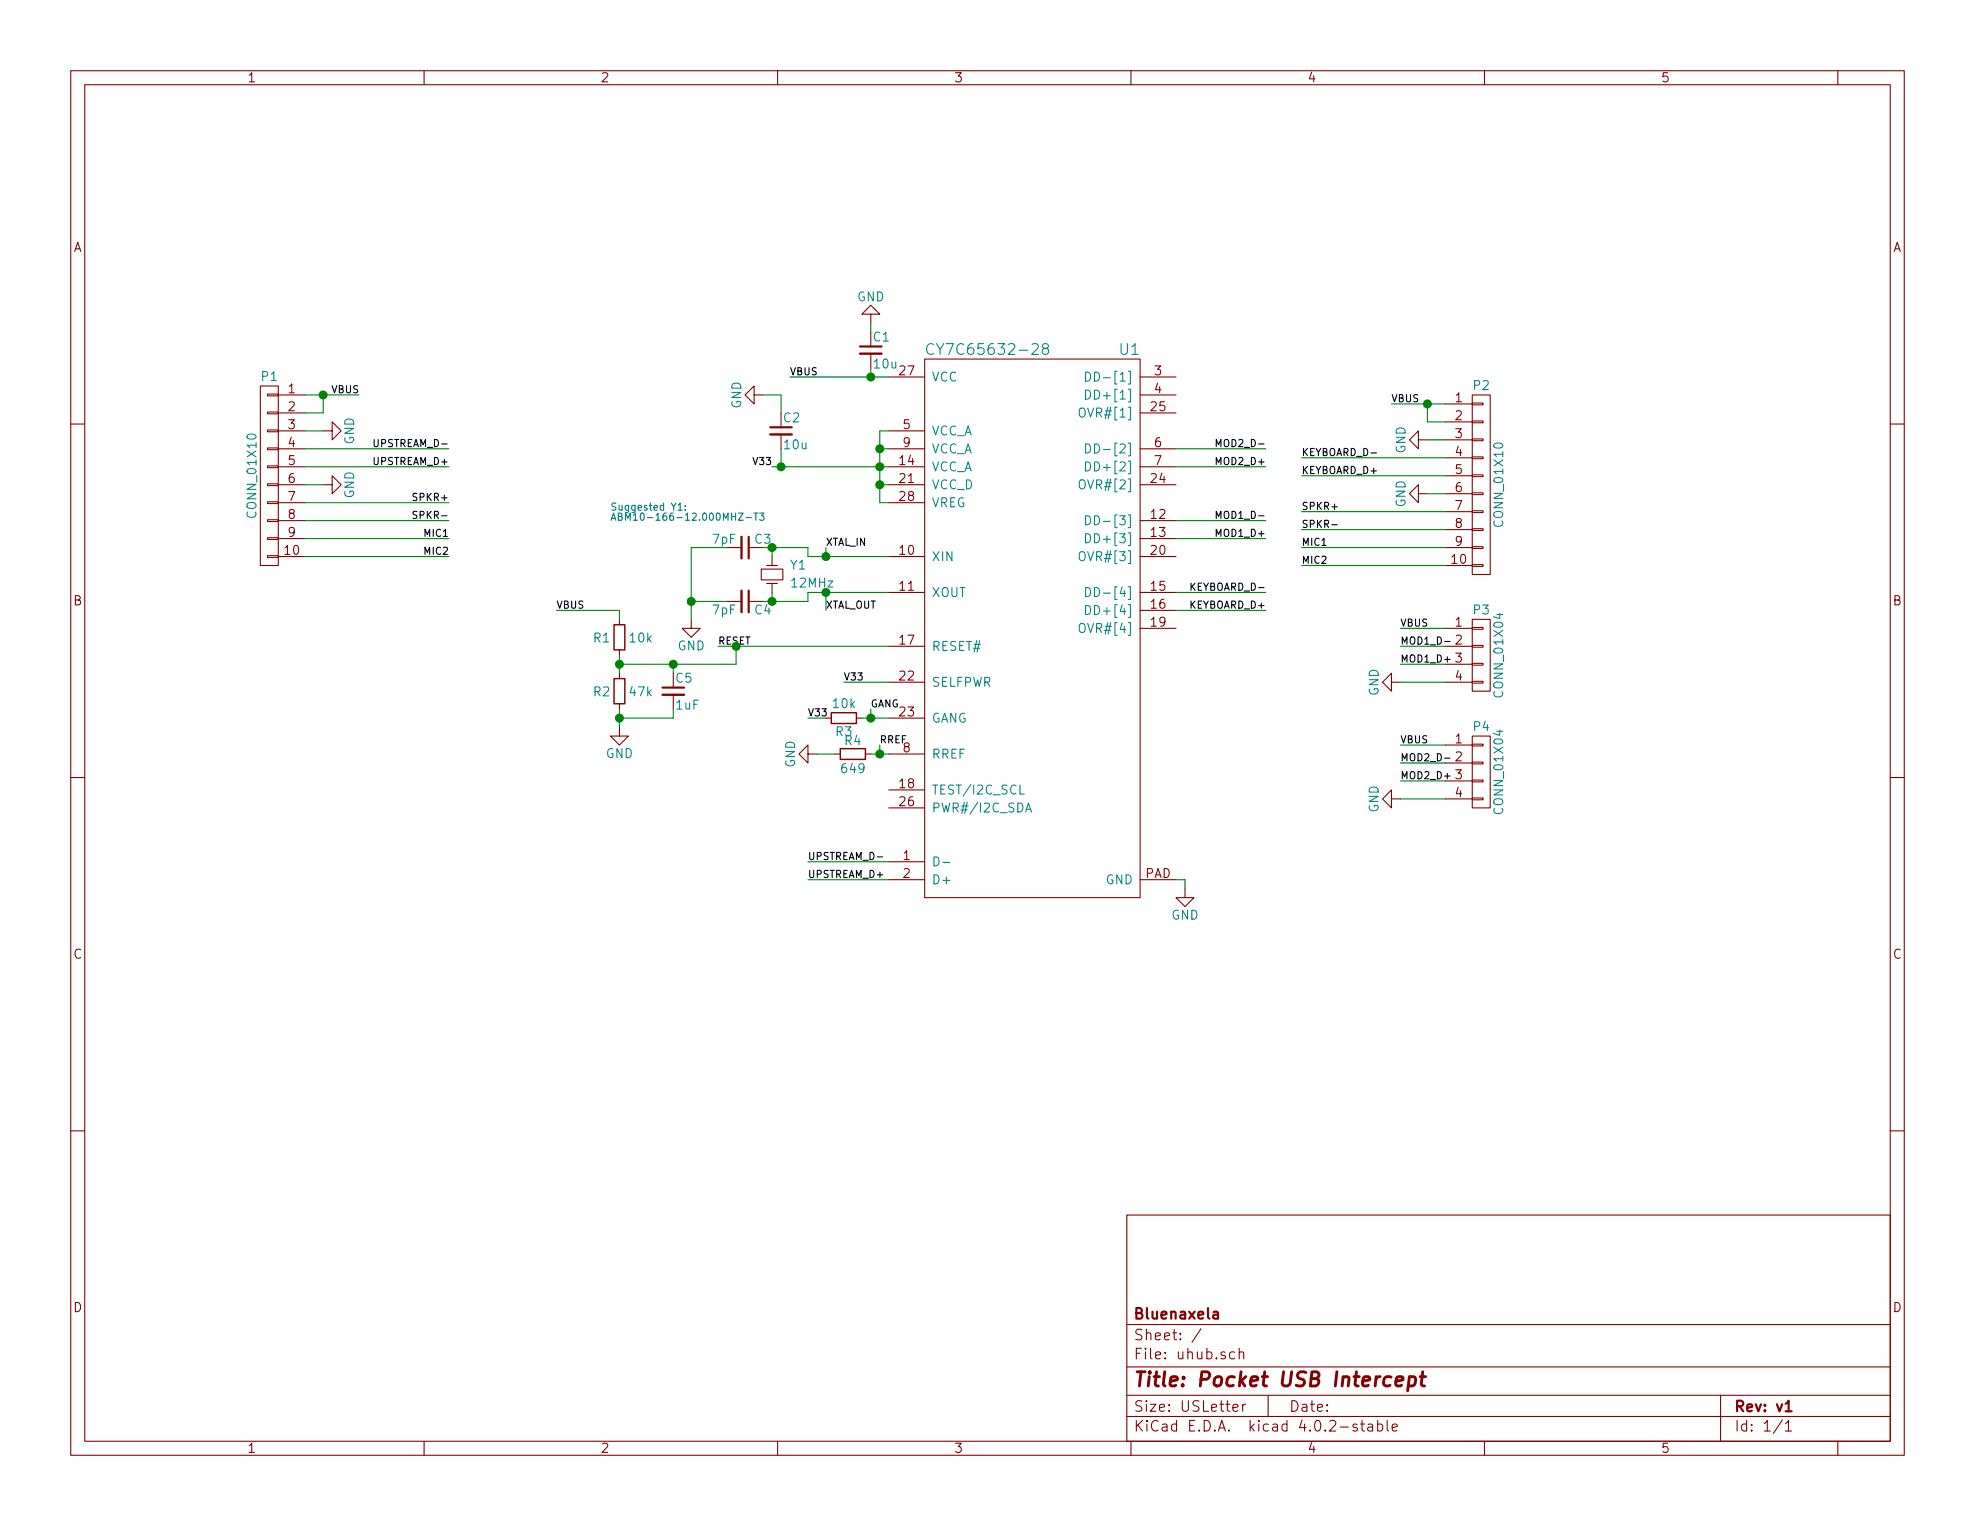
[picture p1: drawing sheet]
EESchema Schematic File Version 2
LIBS:power
LIBS:device
LIBS:transistors
LIBS:conn
LIBS:linear
LIBS:regul
LIBS:74xx
LIBS:cmos4000
LIBS:adc-dac
LIBS:memory
LIBS:xilinx
LIBS:microcontrollers
LIBS:dsp
LIBS:microchip
LIBS:analog_switches
LIBS:motorola
LIBS:texas
LIBS:intel
LIBS:audio
LIBS:interface
LIBS:digital-audio
LIBS:philips
LIBS:display
LIBS:cypress
LIBS:siliconi
LIBS:opto
LIBS:atmel
LIBS:contrib
LIBS:valves
LIBS:cy7c65632-28
LIBS:uhub-cache
EELAYER 25 0
EELAYER END
$Descr USLetter 11000 8500
encoding utf-8
Sheet 1 1
Title "Pocket USB Intercept"
Date ""
Rev "v1"
Comp "Bluenaxela"
Comment1 ""
Comment2 ""
Comment3 ""
Comment4 ""
$EndDescr
$Comp
L CY7C65632-28 U1
U 1 1
P 5750 2950
F 0 "U1" H 6350 3950 60  0000 R CNN
F 1 "CY7C65632-28" H 5150 3950 60  0000 L CNN
F 2 "uhub:QFN_28" H 5750 2950 60  0001 C CNN
F 3 "" H 5750 2950 60  0000 C CNN
	1    5750 2950
	1    0    0    -1  
$EndComp
$Comp
L R_Small R4
U 1 1
P 4750 4200
F 0 "R4" V 4800 4200 50  0000 C TNN
F 1 "649" V 4700 4200 50  0000 C BNN
F 2 "Resistors_SMD:R_0603" H 4750 4200 50  0001 C CNN
F 3 "" H 4750 4200 50  0000 C CNN
	1    4750 4200
	0    -1   -1   0   
$EndComp
$Comp
L GND #PWR01
U 1 1
P 4550 4200
F 0 "#PWR01" H 4550 3950 50  0001 C CNN
F 1 "GND" H 4550 4050 50  0000 C CNN
F 2 "" H 4550 4200 50  0000 C CNN
F 3 "" H 4550 4200 50  0000 C CNN
	1    4550 4200
	0    1    1    0   
$EndComp
$Comp
L Crystal_Small Y1
U 1 1
P 4300 3200
F 0 "Y1" V 4250 3300 50  0000 L CNN
F 1 "12MHz" V 4350 3300 50  0000 L CNN
F 2 "uhub:ABM-XXX" H 4300 3200 50  0001 C CNN
F 3 "" H 4300 3200 50  0000 C CNN
	1    4300 3200
	0    1    1    0   
$EndComp
Text Notes 3400 2900 0    40   ~ 0
Suggested Y1:\nABM10-166-12.000MHZ-T3
$Comp
L C_Small C4
U 1 1
P 4150 3350
F 0 "C4" V 4200 3400 50  0000 L CNN
F 1 "7pF" V 4200 3300 50  0000 R CNN
F 2 "Capacitors_SMD:C_0603" H 4150 3350 50  0001 C CNN
F 3 "" H 4150 3350 50  0000 C CNN
	1    4150 3350
	0    1    1    0   
$EndComp
$Comp
L C_Small C3
U 1 1
P 4150 3050
F 0 "C3" V 4200 3100 50  0000 L CNN
F 1 "7pF" V 4200 3000 50  0000 R CNN
F 2 "Capacitors_SMD:C_0603" H 4150 3050 50  0001 C CNN
F 3 "" H 4150 3050 50  0000 C CNN
	1    4150 3050
	0    1    -1   0   
$EndComp
$Comp
L GND #PWR02
U 1 1
P 3850 3450
F 0 "#PWR02" H 3850 3200 50  0001 C CNN
F 1 "GND" H 3850 3300 50  0000 C CNN
F 2 "" H 3850 3450 50  0000 C CNN
F 3 "" H 3850 3450 50  0000 C CNN
	1    3850 3450
	1    0    0    -1  
$EndComp
$Comp
L R_Small R1
U 1 1
P 3450 3550
F 0 "R1" H 3500 3550 50  0000 L CNN
F 1 "10k" H 3400 3550 50  0000 R CNN
F 2 "Resistors_SMD:R_0603" H 3450 3550 50  0001 C CNN
F 3 "" H 3450 3550 50  0000 C CNN
	1    3450 3550
	-1   0    0    1   
$EndComp
$Comp
L R_Small R2
U 1 1
P 3450 3850
F 0 "R2" H 3500 3850 50  0000 L CNN
F 1 "47k" H 3400 3850 50  0000 R CNN
F 2 "Resistors_SMD:R_0603" H 3450 3850 50  0001 C CNN
F 3 "" H 3450 3850 50  0000 C CNN
	1    3450 3850
	-1   0    0    1   
$EndComp
$Comp
L GND #PWR03
U 1 1
P 3450 4050
F 0 "#PWR03" H 3450 3800 50  0001 C CNN
F 1 "GND" H 3450 3900 50  0000 C CNN
F 2 "" H 3450 4050 50  0000 C CNN
F 3 "" H 3450 4050 50  0000 C CNN
	1    3450 4050
	1    0    0    -1  
$EndComp
$Comp
L C_Small C5
U 1 1
P 3750 3850
F 0 "C5" H 3760 3920 50  0000 L CNN
F 1 "1uF" H 3760 3770 50  0000 L CNN
F 2 "Capacitors_SMD:C_0603" H 3750 3850 50  0001 C CNN
F 3 "" H 3750 3850 50  0000 C CNN
	1    3750 3850
	1    0    0    -1  
$EndComp
$Comp
L R_Small R3
U 1 1
P 4700 4000
F 0 "R3" V 4750 4000 50  0000 C TNN
F 1 "10k" V 4650 4000 50  0000 C BNN
F 2 "Resistors_SMD:R_0603" H 4700 4000 50  0001 C CNN
F 3 "" H 4700 4000 50  0000 C CNN
	1    4700 4000
	0    1    1    0   
$EndComp
$Comp
L GND #PWR04
U 1 1
P 4250 2200
F 0 "#PWR04" H 4250 1950 50  0001 C CNN
F 1 "GND" H 4250 2050 50  0000 C CNN
F 2 "" H 4250 2200 50  0000 C CNN
F 3 "" H 4250 2200 50  0000 C CNN
	1    4250 2200
	0    1    1    0   
$EndComp
$Comp
L C_Small C1
U 1 1
P 4850 1950
F 0 "C1" H 4860 2020 50  0000 L CNN
F 1 "10u" H 4860 1870 50  0000 L CNN
F 2 "Capacitors_SMD:C_0805" H 4850 1950 50  0001 C CNN
F 3 "" H 4850 1950 50  0000 C CNN
	1    4850 1950
	1    0    0    -1  
$EndComp
$Comp
L GND #PWR05
U 1 1
P 4850 1800
F 0 "#PWR05" H 4850 1550 50  0001 C CNN
F 1 "GND" H 4850 1650 50  0000 C CNN
F 2 "" H 4850 1800 50  0000 C CNN
F 3 "" H 4850 1800 50  0000 C CNN
	1    4850 1800
	-1   0    0    1   
$EndComp
Text Label 4400 2100 0    40   ~ 0
VBUS
Text Label 3100 3400 0    40   ~ 0
VBUS
Text Label 4300 2600 2    40   ~ 0
V33
Text Label 4500 4000 0    40   ~ 0
V33
$Comp
L GND #PWR06
U 1 1
P 6600 4950
F 0 "#PWR06" H 6600 4700 50  0001 C CNN
F 1 "GND" H 6600 4800 50  0000 C CNN
F 2 "" H 6600 4950 50  0000 C CNN
F 3 "" H 6600 4950 50  0000 C CNN
	1    6600 4950
	1    0    0    -1  
$EndComp
Text Label 4500 4900 0    40   ~ 0
UPSTREAM_D+
Text Label 4500 4800 0    40   ~ 0
UPSTREAM_D-
$Comp
L CONN_01X10 P1
U 1 1
P 1500 2650
F 0 "P1" H 1500 3200 50  0000 C CNN
F 1 "CONN_01X10" V 1600 2650 50  0000 C CNN
F 2 "uhub:FH19C-10S-0.5SH" H 1500 2650 50  0001 C CNN
F 3 "" H 1500 2650 50  0000 C CNN
	1    1500 2650
	-1   0    0    -1  
$EndComp
Text Label 2000 2200 2    40   ~ 0
VBUS
$Comp
L GND #PWR07
U 1 1
P 1800 2400
F 0 "#PWR07" H 1800 2150 50  0001 C CNN
F 1 "GND" H 1800 2250 50  0000 C CNN
F 2 "" H 1800 2400 50  0000 C CNN
F 3 "" H 1800 2400 50  0000 C CNN
	1    1800 2400
	0    -1   -1   0   
$EndComp
$Comp
L GND #PWR08
U 1 1
P 1800 2700
F 0 "#PWR08" H 1800 2450 50  0001 C CNN
F 1 "GND" H 1800 2550 50  0000 C CNN
F 2 "" H 1800 2700 50  0000 C CNN
F 3 "" H 1800 2700 50  0000 C CNN
	1    1800 2700
	0    -1   -1   0   
$EndComp
Text Label 2500 2500 2    40   ~ 0
UPSTREAM_D-
Text Label 2500 2600 2    40   ~ 0
UPSTREAM_D+
Text Label 2500 2800 2    40   ~ 0
SPKR+
Text Label 2500 2900 2    40   ~ 0
SPKR-
Text Label 2500 3000 2    40   ~ 0
MIC1
Text Label 2500 3100 2    40   ~ 0
MIC2
$Comp
L CONN_01X10 P2
U 1 1
P 8250 2700
F 0 "P2" H 8250 3250 50  0000 C CNN
F 1 "CONN_01X10" V 8350 2700 50  0000 C CNN
F 2 "uhub:FH19C-10S-0.5SH_REV" H 8250 2700 50  0001 C CNN
F 3 "" H 8250 2700 50  0000 C CNN
	1    8250 2700
	1    0    0    -1  
$EndComp
Text Label 7750 2250 0    40   ~ 0
VBUS
$Comp
L GND #PWR09
U 1 1
P 7950 2450
F 0 "#PWR09" H 7950 2200 50  0001 C CNN
F 1 "GND" H 7950 2300 50  0000 C CNN
F 2 "" H 7950 2450 50  0000 C CNN
F 3 "" H 7950 2450 50  0000 C CNN
	1    7950 2450
	0    1    1    0   
$EndComp
$Comp
L GND #PWR010
U 1 1
P 7950 2750
F 0 "#PWR010" H 7950 2500 50  0001 C CNN
F 1 "GND" H 7950 2600 50  0000 C CNN
F 2 "" H 7950 2750 50  0000 C CNN
F 3 "" H 7950 2750 50  0000 C CNN
	1    7950 2750
	0    1    1    0   
$EndComp
Text Label 7250 2850 0    40   ~ 0
SPKR+
Text Label 7250 2950 0    40   ~ 0
SPKR-
Text Label 7250 3050 0    40   ~ 0
MIC1
Text Label 7250 3150 0    40   ~ 0
MIC2
Text Label 7250 2550 0    40   ~ 0
KEYBOARD_D-
Text Label 7250 2650 0    40   ~ 0
KEYBOARD_D+
$Comp
L CONN_01X04 P3
U 1 1
P 8250 3650
F 0 "P3" H 8250 3900 50  0000 C CNN
F 1 "CONN_01X04" V 8350 3650 50  0000 C CNN
F 2 "uhub:CONN-4-USB-TINY" H 8250 3650 50  0001 C CNN
F 3 "" H 8250 3650 50  0000 C CNN
	1    8250 3650
	1    0    0    -1  
$EndComp
Text Label 7800 3500 0    40   ~ 0
VBUS
Text Label 7800 3600 0    40   ~ 0
MOD1_D-
Text Label 7800 3700 0    40   ~ 0
MOD1_D+
$Comp
L GND #PWR011
U 1 1
P 7800 3800
F 0 "#PWR011" H 7800 3550 50  0001 C CNN
F 1 "GND" H 7800 3650 50  0000 C CNN
F 2 "" H 7800 3800 50  0000 C CNN
F 3 "" H 7800 3800 50  0000 C CNN
	1    7800 3800
	0    1    1    0   
$EndComp
Text Label 7050 3300 2    40   ~ 0
KEYBOARD_D-
Text Label 7050 3400 2    40   ~ 0
KEYBOARD_D+
Text Label 7050 2900 2    40   ~ 0
MOD1_D-
Text Label 7050 3000 2    40   ~ 0
MOD1_D+
Text Label 4600 3050 0    40   ~ 0
XTAL_IN
Text Label 4600 3400 0    40   ~ 0
XTAL_OUT
Text Label 4000 3600 0    40   ~ 0
RESET
Text Label 4850 3950 0    40   ~ 0
GANG
Text Label 4900 4150 0    40   ~ 0
RREF
Wire Wire Line
	4550 4200 4650 4200
Wire Wire Line
	4900 2700 4950 2700
Wire Wire Line
	4900 2400 4900 2800
Wire Wire Line
	4900 2400 4950 2400
Wire Wire Line
	4900 2500 4950 2500
Connection ~ 4900 2500
Connection ~ 4900 2600
Wire Wire Line
	4300 3050 4300 3100
Wire Wire Line
	4300 3300 4300 3350
Wire Wire Line
	4250 3350 4500 3350
Wire Wire Line
	4500 3350 4500 3300
Wire Wire Line
	4500 3300 4950 3300
Wire Wire Line
	4950 3100 4500 3100
Wire Wire Line
	4500 3100 4500 3050
Wire Wire Line
	4500 3050 4250 3050
Connection ~ 4300 3050
Connection ~ 4300 3350
Wire Wire Line
	4050 3050 3850 3050
Wire Wire Line
	3850 3050 3850 3450
Wire Wire Line
	4050 3350 3850 3350
Connection ~ 3850 3350
Wire Wire Line
	4850 4200 4950 4200
Wire Wire Line
	3450 3950 3450 4050
Wire Wire Line
	3450 3650 3450 3750
Wire Wire Line
	3450 3700 4100 3700
Wire Wire Line
	4100 3700 4100 3600
Wire Wire Line
	4000 3600 4950 3600
Connection ~ 3450 3700
Wire Wire Line
	3450 4000 3750 4000
Wire Wire Line
	3750 4000 3750 3950
Connection ~ 3450 4000
Wire Wire Line
	3750 3750 3750 3700
Connection ~ 3750 3700
Wire Wire Line
	4500 4000 4600 4000
Wire Wire Line
	4800 4000 4950 4000
Wire Wire Line
	4900 2800 4950 2800
Connection ~ 4900 2700
Wire Wire Line
	4400 2100 4950 2100
Wire Wire Line
	4850 2100 4850 2050
Wire Wire Line
	4850 1800 4850 1850
Connection ~ 4850 2100
Wire Wire Line
	3450 3450 3450 3400
Wire Wire Line
	3450 3400 3100 3400
Wire Wire Line
	6550 4900 6600 4900
Wire Wire Line
	6600 4900 6600 4950
Wire Wire Line
	4500 4900 4950 4900
Wire Wire Line
	4500 4800 4950 4800
Wire Wire Line
	1700 2300 1800 2300
Wire Wire Line
	1800 2300 1800 2200
Wire Wire Line
	1700 2200 2000 2200
Connection ~ 1800 2200
Wire Wire Line
	1700 2400 1800 2400
Wire Wire Line
	1700 2700 1800 2700
Wire Wire Line
	1700 2500 2500 2500
Wire Wire Line
	2500 2600 1700 2600
Wire Wire Line
	1700 2800 2500 2800
Wire Wire Line
	2500 2900 1700 2900
Wire Wire Line
	1700 3000 2500 3000
Wire Wire Line
	2500 3100 1700 3100
Wire Wire Line
	7750 2250 8050 2250
Wire Wire Line
	7950 2250 7950 2350
Wire Wire Line
	7950 2350 8050 2350
Connection ~ 7950 2250
Wire Wire Line
	8050 2450 7950 2450
Wire Wire Line
	7950 2750 8050 2750
Wire Wire Line
	8050 2850 7250 2850
Wire Wire Line
	7250 2950 8050 2950
Wire Wire Line
	8050 3050 7250 3050
Wire Wire Line
	7250 3150 8050 3150
Wire Wire Line
	7250 2650 8050 2650
Wire Wire Line
	8050 2550 7250 2550
Wire Wire Line
	7800 3500 8050 3500
Wire Wire Line
	7800 3800 8050 3800
Wire Wire Line
	8050 3700 7800 3700
Wire Wire Line
	7800 3600 8050 3600
Wire Wire Line
	7050 3400 6550 3400
Wire Wire Line
	6550 3300 7050 3300
Wire Wire Line
	7050 2900 6550 2900
Wire Wire Line
	7050 3000 6550 3000
Wire Wire Line
	4600 3050 4600 3100
Connection ~ 4600 3100
Wire Wire Line
	4600 3300 4600 3400
Connection ~ 4600 3300
Connection ~ 4100 3600
Wire Wire Line
	4850 4000 4850 3950
Connection ~ 4850 4000
Wire Wire Line
	4900 4200 4900 4150
Connection ~ 4900 4200
Wire Wire Line
	4700 3800 4950 3800
Connection ~ 4350 2600
Wire Wire Line
	4350 2300 4350 2200
Wire Wire Line
	4350 2600 4350 2500
$Comp
L C_Small C2
U 1 1
P 4350 2400
F 0 "C2" H 4360 2470 50  0000 L CNN
F 1 "10u" H 4360 2320 50  0000 L CNN
F 2 "Capacitors_SMD:C_0805" H 4350 2400 50  0001 C CNN
F 3 "" H 4350 2400 50  0000 C CNN
	1    4350 2400
	1    0    0    -1  
$EndComp
Wire Wire Line
	4300 2600 4950 2600
$Comp
L CONN_01X04 P4
U 1 1
P 8250 4300
F 0 "P4" H 8250 4550 50  0000 C CNN
F 1 "CONN_01X04" V 8350 4300 50  0000 C CNN
F 2 "uhub:CONN-4-USB-TINY" H 8250 4300 50  0001 C CNN
F 3 "" H 8250 4300 50  0000 C CNN
	1    8250 4300
	1    0    0    -1  
$EndComp
Text Label 7800 4150 0    40   ~ 0
VBUS
Text Label 7800 4250 0    40   ~ 0
MOD2_D-
Text Label 7800 4350 0    40   ~ 0
MOD2_D+
Wire Wire Line
	7800 4150 8050 4150
Wire Wire Line
	7800 4450 8050 4450
Wire Wire Line
	8050 4350 7800 4350
Wire Wire Line
	7800 4250 8050 4250
$Comp
L GND #PWR013
U 1 1
P 7800 4450
F 0 "#PWR013" H 7800 4200 50  0001 C CNN
F 1 "GND" H 7800 4300 50  0000 C CNN
F 2 "" H 7800 4450 50  0000 C CNN
F 3 "" H 7800 4450 50  0000 C CNN
	1    7800 4450
	0    1    1    0   
$EndComp
Wire Wire Line
	7050 2500 6550 2500
Wire Wire Line
	7050 2600 6550 2600
Text Label 7050 2500 2    40   ~ 0
MOD2_D-
Text Label 7050 2600 2    40   ~ 0
MOD2_D+
Wire Wire Line
	4350 2200 4250 2200
Text Label 4700 3800 0    40   ~ 0
V33
$EndSCHEMATC
